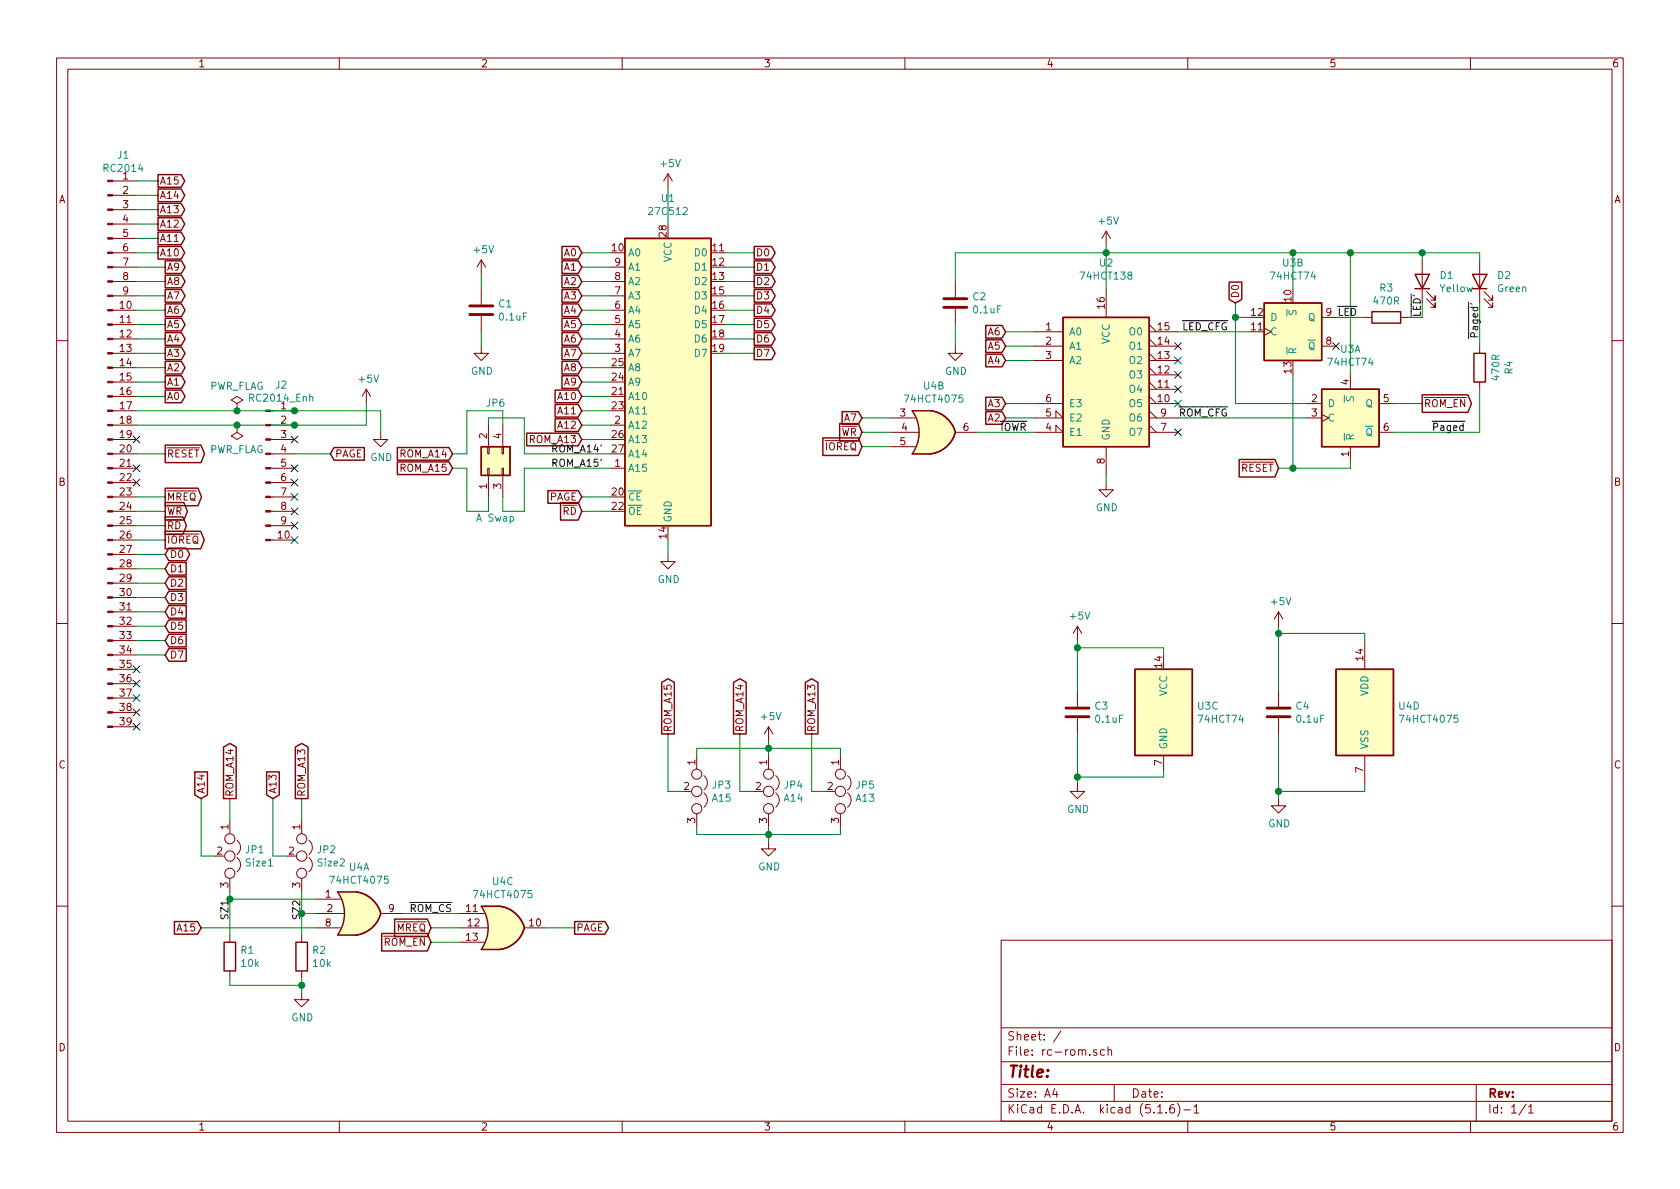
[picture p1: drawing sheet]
EESchema Schematic File Version 4
EELAYER 30 0
EELAYER END
$Descr A4 11693 8268
encoding utf-8
Sheet 1 1
Title ""
Date ""
Rev ""
Comp ""
Comment1 ""
Comment2 ""
Comment3 ""
Comment4 ""
$EndDescr
$Comp
L Connector:Conn_01x39_Male J1
U 1 1
P 750 3150
F 0 "J1" H 858 5231 50  0000 C CNN
F 1 "RC2014" H 858 5140 50  0000 C CNN
F 2 "Connector_PinHeader_2.54mm:PinHeader_1x39_P2.54mm_Vertical" H 750 3150 50  0001 C CNN
F 3 "~" H 750 3150 50  0001 C CNN
	1    750  3150
	1    0    0    -1  
$EndComp
$Comp
L Connector:Conn_01x10_Male J2
U 1 1
P 1850 3250
F 0 "J2" H 1958 3831 50  0000 C CNN
F 1 "RC2014_Enh" H 1958 3740 50  0000 C CNN
F 2 "Connector_PinHeader_2.54mm:PinHeader_1x10_P2.54mm_Vertical" H 1850 3250 50  0001 C CNN
F 3 "~" H 1850 3250 50  0001 C CNN
	1    1850 3250
	1    0    0    -1  
$EndComp
Wire Wire Line
	950  1250 1100 1250
Wire Wire Line
	1100 1350 950  1350
Wire Wire Line
	950  1450 1100 1450
Wire Wire Line
	1100 1550 950  1550
Wire Wire Line
	950  1650 1100 1650
Wire Wire Line
	1100 1750 950  1750
Wire Wire Line
	950  1850 1150 1850
Wire Wire Line
	1150 1950 950  1950
Wire Wire Line
	950  2050 1150 2050
Wire Wire Line
	1150 2150 950  2150
Wire Wire Line
	950  2250 1150 2250
Wire Wire Line
	1150 2350 950  2350
Wire Wire Line
	950  2450 1150 2450
Wire Wire Line
	1150 2550 950  2550
Wire Wire Line
	950  2650 1150 2650
Wire Wire Line
	1150 2750 950  2750
$Comp
L power:GND #PWR0101
U 1 1
P 2650 3000
F 0 "#PWR0101" H 2650 2750 50  0001 C CNN
F 1 "GND" H 2655 2827 50  0000 C CNN
F 2 "" H 2650 3000 50  0001 C CNN
F 3 "" H 2650 3000 50  0001 C CNN
	1    2650 3000
	1    0    0    -1  
$EndComp
Text GLabel 1100 1250 2    50   Output ~ 0
A15
Text GLabel 1100 1350 2    50   Output ~ 0
A14
Text GLabel 1100 1450 2    50   Output ~ 0
A13
Text GLabel 1150 2750 2    50   Output ~ 0
A0
Text GLabel 1150 2650 2    50   Output ~ 0
A1
Text GLabel 1150 2550 2    50   Output ~ 0
A2
Text GLabel 1150 2450 2    50   Output ~ 0
A3
Text GLabel 1150 2350 2    50   Output ~ 0
A4
Text GLabel 1150 2250 2    50   Output ~ 0
A5
Text GLabel 1150 2150 2    50   Output ~ 0
A6
Text GLabel 1150 2050 2    50   Output ~ 0
A7
Text GLabel 1150 1950 2    50   Output ~ 0
A8
Text GLabel 1150 1850 2    50   Output ~ 0
A9
Text GLabel 1100 1750 2    50   Output ~ 0
A10
Text GLabel 1100 1650 2    50   Output ~ 0
A11
Text GLabel 1100 1550 2    50   Output ~ 0
A12
Text GLabel 1150 3850 2    50   BiDi ~ 0
D0
Text GLabel 1150 3950 2    50   Input ~ 0
D1
Text GLabel 1150 4050 2    50   Input ~ 0
D2
Text GLabel 1150 4150 2    50   Input ~ 0
D3
Text GLabel 1150 4250 2    50   Input ~ 0
D4
Text GLabel 1150 4350 2    50   Input ~ 0
D5
Text GLabel 1150 4450 2    50   Input ~ 0
D6
Text GLabel 1150 4550 2    50   Input ~ 0
D7
Wire Wire Line
	950  3850 1150 3850
Wire Wire Line
	950  3950 1150 3950
Wire Wire Line
	950  4050 1150 4050
Wire Wire Line
	950  4150 1150 4150
Wire Wire Line
	950  4250 1150 4250
Wire Wire Line
	950  4350 1150 4350
Wire Wire Line
	950  4450 1150 4450
Wire Wire Line
	950  4550 1150 4550
Text GLabel 1150 3450 2    50   Output ~ 0
~MREQ
Text GLabel 1150 3550 2    50   Output ~ 0
~WR
Text GLabel 1150 3650 2    50   Output ~ 0
~RD
Wire Wire Line
	1150 3650 950  3650
Wire Wire Line
	1150 3550 950  3550
Wire Wire Line
	1150 3450 950  3450
NoConn ~ 950  4650
NoConn ~ 950  4750
NoConn ~ 950  4850
NoConn ~ 950  4950
NoConn ~ 950  5050
Text GLabel 2300 3150 2    50   Input ~ 0
PAGE
Wire Wire Line
	2050 3150 2300 3150
$Comp
L power:+5V #PWR0105
U 1 1
P 2550 2800
F 0 "#PWR0105" H 2550 2650 50  0001 C CNN
F 1 "+5V" H 2565 2973 50  0000 C CNN
F 2 "" H 2550 2800 50  0001 C CNN
F 3 "" H 2550 2800 50  0001 C CNN
	1    2550 2800
	1    0    0    -1  
$EndComp
Wire Wire Line
	2650 2850 2650 3000
Wire Wire Line
	2550 2950 2550 2800
NoConn ~ 2050 3750
NoConn ~ 2050 3650
NoConn ~ 2050 3550
NoConn ~ 2050 3450
NoConn ~ 2050 3350
NoConn ~ 2050 3250
NoConn ~ 2050 3050
NoConn ~ 950  3050
NoConn ~ 950  3250
NoConn ~ 950  3350
$Comp
L Memory_EPROM:27C512 U1
U 1 1
P 4650 2650
F 0 "U1" H 4650 3931 50  0000 C CNN
F 1 "27C512" H 4650 3840 50  0000 C CNN
F 2 "Socket:DIP_Socket-28_W11.9_W12.7_W15.24_W17.78_W18.5_3M_228-1277-00-0602J" H 4650 2650 50  0001 C CNN
F 3 "http://ww1.microchip.com/downloads/en/DeviceDoc/doc0015.pdf" H 4650 2650 50  0001 C CNN
	1    4650 2650
	1    0    0    -1  
$EndComp
$Comp
L power:+5V #PWR0102
U 1 1
P 4650 1300
F 0 "#PWR0102" H 4650 1150 50  0001 C CNN
F 1 "+5V" H 4665 1473 50  0000 C CNN
F 2 "" H 4650 1300 50  0001 C CNN
F 3 "" H 4650 1300 50  0001 C CNN
	1    4650 1300
	1    0    0    -1  
$EndComp
$Comp
L power:GND #PWR0103
U 1 1
P 4650 3850
F 0 "#PWR0103" H 4650 3600 50  0001 C CNN
F 1 "GND" H 4655 3677 50  0000 C CNN
F 2 "" H 4650 3850 50  0001 C CNN
F 3 "" H 4650 3850 50  0001 C CNN
	1    4650 3850
	1    0    0    -1  
$EndComp
Wire Wire Line
	4650 1300 4650 1550
Wire Wire Line
	4650 3750 4650 3850
Text GLabel 1150 3750 2    50   Output ~ 0
~IOREQ
Wire Wire Line
	950  3750 1150 3750
Text GLabel 4050 1750 0    50   Input ~ 0
A0
Text GLabel 4050 1850 0    50   Input ~ 0
A1
Text GLabel 4050 1950 0    50   Input ~ 0
A2
Text GLabel 4050 2050 0    50   Input ~ 0
A3
Text GLabel 4050 2150 0    50   Input ~ 0
A4
Text GLabel 4050 2250 0    50   Input ~ 0
A5
Text GLabel 4050 2350 0    50   Input ~ 0
A6
Text GLabel 4050 2450 0    50   Input ~ 0
A7
Text GLabel 4050 2550 0    50   Input ~ 0
A8
Text GLabel 4050 2650 0    50   Input ~ 0
A9
Text GLabel 4050 2750 0    50   Input ~ 0
A10
Text GLabel 4050 2850 0    50   Input ~ 0
A11
Text GLabel 4050 2950 0    50   Input ~ 0
A12
Text GLabel 5250 1750 2    50   Output ~ 0
D0
Text GLabel 5250 1850 2    50   Output ~ 0
D1
Text GLabel 5250 1950 2    50   Output ~ 0
D2
Text GLabel 5250 2050 2    50   Output ~ 0
D3
Text GLabel 5250 2150 2    50   Output ~ 0
D4
Text GLabel 5250 2250 2    50   Output ~ 0
D5
Text GLabel 5250 2350 2    50   Output ~ 0
D6
Text GLabel 5250 2450 2    50   Output ~ 0
D7
Wire Wire Line
	4050 1750 4250 1750
Wire Wire Line
	4050 1850 4250 1850
Wire Wire Line
	4250 1950 4050 1950
Wire Wire Line
	4050 2050 4250 2050
Wire Wire Line
	4250 2150 4050 2150
Wire Wire Line
	4050 2250 4250 2250
Wire Wire Line
	4250 2350 4050 2350
Wire Wire Line
	4050 2450 4250 2450
Wire Wire Line
	4250 2550 4050 2550
Wire Wire Line
	4050 2650 4250 2650
Wire Wire Line
	4250 2750 4050 2750
Wire Wire Line
	4050 2850 4250 2850
Wire Wire Line
	4250 2950 4050 2950
Wire Wire Line
	5050 1750 5250 1750
Wire Wire Line
	5050 1850 5250 1850
Wire Wire Line
	5050 1950 5250 1950
Wire Wire Line
	5050 2050 5250 2050
Wire Wire Line
	5050 2150 5250 2150
Wire Wire Line
	5050 2250 5250 2250
Wire Wire Line
	5050 2350 5250 2350
Wire Wire Line
	5050 2450 5250 2450
$Comp
L 4xxx:4075 U4
U 4 1
P 9500 4950
F 0 "U4" H 9730 4996 50  0000 L CNN
F 1 "74HCT4075" H 9730 4905 50  0000 L CNN
F 2 "Package_DIP:DIP-14_W7.62mm_LongPads" H 9500 4950 50  0001 C CNN
F 3 "http://www.intersil.com/content/dam/Intersil/documents/cd40/cd4071bms-72bms-75bms.pdf" H 9500 4950 50  0001 C CNN
	4    9500 4950
	1    0    0    -1  
$EndComp
Text GLabel 6000 3100 0    50   Input ~ 0
~IOREQ
Text GLabel 6000 3000 0    50   Input ~ 0
~WR
Wire Wire Line
	6000 3000 6200 3000
Text GLabel 6000 2900 0    50   Input ~ 0
A7
Text GLabel 7000 2300 0    50   Input ~ 0
A6
Text GLabel 7000 2400 0    50   Input ~ 0
A5
Text GLabel 7000 2500 0    50   Input ~ 0
A4
Text GLabel 7000 2800 0    50   Input ~ 0
A3
Text GLabel 7000 2900 0    50   Input ~ 0
A2
Wire Wire Line
	6000 3100 6200 3100
Wire Wire Line
	7000 2900 7200 2900
Wire Wire Line
	7000 2800 7200 2800
Wire Wire Line
	7000 2500 7200 2500
Wire Wire Line
	7000 2400 7200 2400
Wire Wire Line
	7000 2300 7200 2300
Wire Wire Line
	6000 2900 6200 2900
$Comp
L 74xx:74HC74 U3
U 3 1
P 8100 4950
F 0 "U3" H 8330 4996 50  0000 L CNN
F 1 "74HCT74" H 8330 4905 50  0000 L CNN
F 2 "Package_DIP:DIP-14_W7.62mm_LongPads" H 8100 4950 50  0001 C CNN
F 3 "74xx/74hc_hct74.pdf" H 8100 4950 50  0001 C CNN
	3    8100 4950
	1    0    0    -1  
$EndComp
Text GLabel 8600 2100 1    50   Input ~ 0
D0
$Comp
L 74xx:74HC74 U3
U 1 1
P 9400 2900
F 0 "U3" H 9400 3381 50  0000 C CNN
F 1 "74HCT74" H 9400 3290 50  0000 C CNN
F 2 "Package_DIP:DIP-14_W7.62mm_LongPads" H 9400 2900 50  0001 C CNN
F 3 "74xx/74hc_hct74.pdf" H 9400 2900 50  0001 C CNN
	1    9400 2900
	1    0    0    -1  
$EndComp
Text GLabel 1150 3150 2    50   Output ~ 0
~RESET
Wire Wire Line
	950  3150 1150 3150
Text GLabel 8900 3250 0    50   Input ~ 0
~RESET
Wire Wire Line
	9400 3250 9400 3200
$Comp
L power:GND #PWR0104
U 1 1
P 7700 3350
F 0 "#PWR0104" H 7700 3100 50  0001 C CNN
F 1 "GND" H 7705 3177 50  0000 C CNN
F 2 "" H 7700 3350 50  0001 C CNN
F 3 "" H 7700 3350 50  0001 C CNN
	1    7700 3350
	1    0    0    -1  
$EndComp
$Comp
L power:+5V #PWR0106
U 1 1
P 7700 1700
F 0 "#PWR0106" H 7700 1550 50  0001 C CNN
F 1 "+5V" H 7715 1873 50  0000 C CNN
F 2 "" H 7700 1700 50  0001 C CNN
F 3 "" H 7700 1700 50  0001 C CNN
	1    7700 1700
	1    0    0    -1  
$EndComp
Wire Wire Line
	7700 3300 7700 3350
Text GLabel 4050 3550 0    50   Input ~ 0
~RD
Wire Wire Line
	4050 3550 4250 3550
Text GLabel 4050 3450 0    50   Input ~ 0
PAGE
Wire Wire Line
	4050 3450 4250 3450
Wire Wire Line
	9400 1750 9400 2600
Text GLabel 4050 3050 0    50   Input ~ 0
ROM_A13
Text GLabel 3150 3150 0    50   Input ~ 0
ROM_A14
Text GLabel 3150 3250 0    50   Input ~ 0
ROM_A15
Wire Wire Line
	4050 3050 4250 3050
$Comp
L 74xx:74LS138 U2
U 1 1
P 7700 2600
F 0 "U2" H 7700 3381 50  0000 C CNN
F 1 "74HCT138" H 7700 3290 50  0000 C CNN
F 2 "Package_DIP:DIP-16_W7.62mm_LongPads" H 7700 2600 50  0001 C CNN
F 3 "http://www.ti.com/lit/gpn/sn74LS138" H 7700 2600 50  0001 C CNN
	1    7700 2600
	1    0    0    -1  
$EndComp
NoConn ~ 8200 2800
NoConn ~ 8200 2700
NoConn ~ 8200 2600
NoConn ~ 8200 2500
NoConn ~ 8200 2400
NoConn ~ 8200 3000
Wire Wire Line
	6800 3000 7200 3000
$Comp
L 74xx:74HC74 U3
U 2 1
P 9000 2300
F 0 "U3" H 9000 2781 50  0000 C CNN
F 1 "74HCT74" H 9000 2690 50  0000 C CNN
F 2 "Package_DIP:DIP-14_W7.62mm_LongPads" H 9000 2300 50  0001 C CNN
F 3 "74xx/74hc_hct74.pdf" H 9000 2300 50  0001 C CNN
	2    9000 2300
	1    0    0    -1  
$EndComp
Wire Wire Line
	8900 3250 9000 3250
Text Label 8550 2900 2    50   ~ 0
~ROM_CFG
Wire Wire Line
	9000 2600 9000 3250
Connection ~ 9000 3250
Wire Wire Line
	9000 3250 9400 3250
Wire Wire Line
	9000 2000 9000 1750
Wire Wire Line
	9000 1750 9400 1750
NoConn ~ 9300 2400
$Comp
L Device:R R3
U 1 1
P 9650 2200
F 0 "R3" V 9443 2200 50  0000 C CNN
F 1 "470R" V 9534 2200 50  0000 C CNN
F 2 "Resistor_THT:R_Axial_DIN0207_L6.3mm_D2.5mm_P7.62mm_Horizontal" V 9580 2200 50  0001 C CNN
F 3 "~" H 9650 2200 50  0001 C CNN
	1    9650 2200
	0    1    1    0   
$EndComp
$Comp
L Device:C C1
U 1 1
P 3350 2150
F 0 "C1" H 3465 2196 50  0000 L CNN
F 1 "0.1uF" H 3465 2105 50  0000 L CNN
F 2 "Capacitor_THT:C_Disc_D3.0mm_W1.6mm_P2.50mm" H 3388 2000 50  0001 C CNN
F 3 "~" H 3350 2150 50  0001 C CNN
	1    3350 2150
	1    0    0    -1  
$EndComp
$Comp
L power:+5V #PWR0108
U 1 1
P 3350 1900
F 0 "#PWR0108" H 3350 1750 50  0001 C CNN
F 1 "+5V" H 3365 2073 50  0000 C CNN
F 2 "" H 3350 1900 50  0001 C CNN
F 3 "" H 3350 1900 50  0001 C CNN
	1    3350 1900
	1    0    0    -1  
$EndComp
$Comp
L power:GND #PWR0109
U 1 1
P 3350 2400
F 0 "#PWR0109" H 3350 2150 50  0001 C CNN
F 1 "GND" H 3355 2227 50  0000 C CNN
F 2 "" H 3350 2400 50  0001 C CNN
F 3 "" H 3350 2400 50  0001 C CNN
	1    3350 2400
	1    0    0    -1  
$EndComp
Wire Wire Line
	3350 2000 3350 1900
Wire Wire Line
	3350 2300 3350 2400
$Comp
L Device:C C2
U 1 1
P 6650 2100
F 0 "C2" H 6765 2146 50  0000 L CNN
F 1 "0.1uF" H 6765 2055 50  0000 L CNN
F 2 "Capacitor_THT:C_Disc_D3.0mm_W1.6mm_P2.50mm" H 6688 1950 50  0001 C CNN
F 3 "~" H 6650 2100 50  0001 C CNN
	1    6650 2100
	1    0    0    -1  
$EndComp
$Comp
L power:GND #PWR0110
U 1 1
P 6650 2400
F 0 "#PWR0110" H 6650 2150 50  0001 C CNN
F 1 "GND" H 6655 2227 50  0000 C CNN
F 2 "" H 6650 2400 50  0001 C CNN
F 3 "" H 6650 2400 50  0001 C CNN
	1    6650 2400
	1    0    0    -1  
$EndComp
Wire Wire Line
	6650 1950 6650 1750
Wire Wire Line
	6650 2250 6650 2400
$Comp
L Device:C C3
U 1 1
P 7500 4950
F 0 "C3" H 7615 4996 50  0000 L CNN
F 1 "0.1uF" H 7615 4905 50  0000 L CNN
F 2 "Capacitor_THT:C_Disc_D3.0mm_W1.6mm_P2.50mm" H 7538 4800 50  0001 C CNN
F 3 "~" H 7500 4950 50  0001 C CNN
	1    7500 4950
	1    0    0    -1  
$EndComp
$Comp
L power:+5V #PWR0111
U 1 1
P 7500 4450
F 0 "#PWR0111" H 7500 4300 50  0001 C CNN
F 1 "+5V" H 7515 4623 50  0000 C CNN
F 2 "" H 7500 4450 50  0001 C CNN
F 3 "" H 7500 4450 50  0001 C CNN
	1    7500 4450
	1    0    0    -1  
$EndComp
$Comp
L power:GND #PWR0112
U 1 1
P 7500 5450
F 0 "#PWR0112" H 7500 5200 50  0001 C CNN
F 1 "GND" H 7505 5277 50  0000 C CNN
F 2 "" H 7500 5450 50  0001 C CNN
F 3 "" H 7500 5450 50  0001 C CNN
	1    7500 5450
	1    0    0    -1  
$EndComp
Wire Wire Line
	7500 4800 7500 4500
Wire Wire Line
	7500 5100 7500 5400
Wire Wire Line
	8100 5350 8100 5400
Wire Wire Line
	8100 5400 7500 5400
Connection ~ 7500 5400
Wire Wire Line
	7500 5400 7500 5450
Wire Wire Line
	8100 4550 8100 4500
Wire Wire Line
	8100 4500 7500 4500
Connection ~ 7500 4500
Wire Wire Line
	7500 4500 7500 4450
$Comp
L Device:C C4
U 1 1
P 8900 4950
F 0 "C4" H 9015 4996 50  0000 L CNN
F 1 "0.1uF" H 9015 4905 50  0000 L CNN
F 2 "Capacitor_THT:C_Disc_D3.0mm_W1.6mm_P2.50mm" H 8938 4800 50  0001 C CNN
F 3 "~" H 8900 4950 50  0001 C CNN
	1    8900 4950
	1    0    0    -1  
$EndComp
$Comp
L power:+5V #PWR0113
U 1 1
P 8900 4350
F 0 "#PWR0113" H 8900 4200 50  0001 C CNN
F 1 "+5V" H 8915 4523 50  0000 C CNN
F 2 "" H 8900 4350 50  0001 C CNN
F 3 "" H 8900 4350 50  0001 C CNN
	1    8900 4350
	1    0    0    -1  
$EndComp
$Comp
L power:GND #PWR0114
U 1 1
P 8900 5550
F 0 "#PWR0114" H 8900 5300 50  0001 C CNN
F 1 "GND" H 8905 5377 50  0000 C CNN
F 2 "" H 8900 5550 50  0001 C CNN
F 3 "" H 8900 5550 50  0001 C CNN
	1    8900 5550
	1    0    0    -1  
$EndComp
Wire Wire Line
	8900 4800 8900 4400
Wire Wire Line
	8900 5100 8900 5500
Wire Wire Line
	9500 4450 9500 4400
Wire Wire Line
	9500 4400 8900 4400
Connection ~ 8900 4400
Wire Wire Line
	8900 4400 8900 4350
Wire Wire Line
	9500 5450 9500 5500
Wire Wire Line
	9500 5500 8900 5500
Connection ~ 8900 5500
Wire Wire Line
	8900 5500 8900 5550
$Comp
L Device:LED D1
U 1 1
P 9900 1950
F 0 "D1" V 9939 1832 50  0000 R CNN
F 1 "Yellow" V 9848 1832 50  0000 R CNN
F 2 "LED_THT:LED_D3.0mm" H 9900 1950 50  0001 C CNN
F 3 "~" H 9900 1950 50  0001 C CNN
	1    9900 1950
	0    -1   -1   0   
$EndComp
Wire Wire Line
	9800 2200 9900 2200
Wire Wire Line
	9900 2200 9900 2100
Text Label 9450 2200 2    50   ~ 0
~LED
Text Label 8550 2300 2    50   ~ 0
~LED_CFG
Wire Wire Line
	8600 2800 9100 2800
Wire Wire Line
	8600 2200 8700 2200
Connection ~ 8600 2200
Wire Wire Line
	8600 2100 8600 2200
Wire Wire Line
	8600 2200 8600 2800
Wire Wire Line
	9900 1800 9900 1750
Wire Wire Line
	9900 1750 9400 1750
Wire Wire Line
	9300 2200 9500 2200
$Comp
L Device:Jumper_NC_Dual JP3
U 1 1
P 4850 5500
F 0 "JP3" V 4804 5602 50  0000 L CNN
F 1 "A15" V 4895 5602 50  0000 L CNN
F 2 "Connector_PinHeader_2.54mm:PinHeader_1x03_P2.54mm_Vertical" H 4850 5500 50  0001 C CNN
F 3 "~" H 4850 5500 50  0001 C CNN
	1    4850 5500
	0    1    1    0   
$EndComp
$Comp
L Device:Jumper_NC_Dual JP4
U 1 1
P 5350 5500
F 0 "JP4" V 5304 5602 50  0000 L CNN
F 1 "A14" V 5395 5602 50  0000 L CNN
F 2 "Connector_PinHeader_2.54mm:PinHeader_1x03_P2.54mm_Vertical" H 5350 5500 50  0001 C CNN
F 3 "~" H 5350 5500 50  0001 C CNN
	1    5350 5500
	0    1    1    0   
$EndComp
$Comp
L Device:Jumper_NC_Dual JP5
U 1 1
P 5850 5500
F 0 "JP5" V 5804 5602 50  0000 L CNN
F 1 "A13" V 5895 5602 50  0000 L CNN
F 2 "Connector_PinHeader_2.54mm:PinHeader_1x03_P2.54mm_Vertical" H 5850 5500 50  0001 C CNN
F 3 "~" H 5850 5500 50  0001 C CNN
	1    5850 5500
	0    1    1    0   
$EndComp
Wire Wire Line
	4850 5250 4850 5200
Wire Wire Line
	4850 5200 5350 5200
Wire Wire Line
	5850 5200 5850 5250
Wire Wire Line
	5350 5250 5350 5200
Connection ~ 5350 5200
Wire Wire Line
	5350 5200 5850 5200
$Comp
L power:+5V #PWR0115
U 1 1
P 5350 5150
F 0 "#PWR0115" H 5350 5000 50  0001 C CNN
F 1 "+5V" H 5365 5323 50  0000 C CNN
F 2 "" H 5350 5150 50  0001 C CNN
F 3 "" H 5350 5150 50  0001 C CNN
	1    5350 5150
	1    0    0    -1  
$EndComp
Wire Wire Line
	5350 5150 5350 5200
Wire Wire Line
	4850 5750 4850 5800
Wire Wire Line
	4850 5800 5350 5800
Wire Wire Line
	5850 5800 5850 5750
Wire Wire Line
	5350 5750 5350 5800
Connection ~ 5350 5800
Wire Wire Line
	5350 5800 5850 5800
$Comp
L power:GND #PWR0118
U 1 1
P 5350 5850
F 0 "#PWR0118" H 5350 5600 50  0001 C CNN
F 1 "GND" H 5355 5677 50  0000 C CNN
F 2 "" H 5350 5850 50  0001 C CNN
F 3 "" H 5350 5850 50  0001 C CNN
	1    5350 5850
	1    0    0    -1  
$EndComp
Wire Wire Line
	5350 5800 5350 5850
Text GLabel 4650 5100 1    50   Output ~ 0
ROM_A15
Text GLabel 5150 5100 1    50   Output ~ 0
ROM_A14
Text GLabel 5650 5100 1    50   Output ~ 0
ROM_A13
Wire Wire Line
	5650 5100 5650 5500
Wire Wire Line
	5650 5500 5750 5500
Wire Wire Line
	5150 5100 5150 5500
Wire Wire Line
	5150 5500 5250 5500
Wire Wire Line
	4650 5100 4650 5500
Wire Wire Line
	4650 5500 4750 5500
Connection ~ 9400 1750
Wire Wire Line
	8200 2300 8700 2300
Wire Wire Line
	8200 2900 9100 2900
Connection ~ 9000 1750
Wire Wire Line
	7700 1750 7700 2000
Wire Wire Line
	7700 1700 7700 1750
Connection ~ 7700 1750
Wire Wire Line
	7700 1750 9000 1750
Wire Wire Line
	6650 1750 7700 1750
Text Label 7150 3000 2    50   ~ 0
~IOWR
$Comp
L Connector_Generic:Conn_02x02_Odd_Even JP6
U 1 1
P 3400 3250
F 0 "JP6" V 3850 3200 50  0000 C CNN
F 1 "A Swap" V 3050 3200 50  0000 C CNN
F 2 "Connector_PinHeader_2.54mm:PinHeader_2x02_P2.54mm_Vertical" H 3400 3250 50  0001 C CNN
F 3 "~" H 3400 3250 50  0001 C CNN
	1    3400 3250
	0    -1   -1   0   
$EndComp
Wire Wire Line
	3150 3250 3250 3250
Wire Wire Line
	3250 3250 3250 3550
Wire Wire Line
	3250 3550 3400 3550
Wire Wire Line
	3150 3150 3250 3150
Wire Wire Line
	3400 3450 3400 3550
Wire Wire Line
	3500 3450 3500 3550
Wire Wire Line
	3500 3550 3650 3550
Wire Wire Line
	3650 3550 3650 3250
Wire Wire Line
	3650 3250 4250 3250
Wire Wire Line
	3400 2950 3400 2900
Wire Wire Line
	3650 2900 3650 3150
Wire Wire Line
	3650 3150 4250 3150
Wire Wire Line
	3400 2900 3650 2900
Wire Wire Line
	3500 2850 3500 2950
Wire Wire Line
	3250 3150 3250 2850
Wire Wire Line
	3250 2850 3500 2850
Text Label 4200 3150 2    50   ~ 0
ROM_A14'
Text Label 4200 3250 2    50   ~ 0
ROM_A15'
$Comp
L 4xxx:4075 U4
U 2 1
P 6500 3000
F 0 "U4" H 6500 3325 50  0000 C CNN
F 1 "74HCT4075" H 6500 3234 50  0000 C CNN
F 2 "Package_DIP:DIP-14_W7.62mm_LongPads" H 6500 3000 50  0001 C CNN
F 3 "http://www.intersil.com/content/dam/Intersil/documents/cd40/cd4071bms-72bms-75bms.pdf" H 6500 3000 50  0001 C CNN
	2    6500 3000
	1    0    0    -1  
$EndComp
Wire Wire Line
	2050 2950 2550 2950
Wire Wire Line
	2050 2850 2650 2850
Wire Wire Line
	950  2950 1650 2950
$Comp
L power:PWR_FLAG #FLG0102
U 1 1
P 1650 2950
F 0 "#FLG0102" H 1650 3025 50  0001 C CNN
F 1 "PWR_FLAG" H 1650 3123 50  0000 C CNN
F 2 "" H 1650 2950 50  0001 C CNN
F 3 "~" H 1650 2950 50  0001 C CNN
	1    1650 2950
	-1   0    0    1   
$EndComp
Wire Wire Line
	950  2850 1650 2850
$Comp
L power:PWR_FLAG #FLG0101
U 1 1
P 1650 2850
F 0 "#FLG0101" H 1650 2925 50  0001 C CNN
F 1 "PWR_FLAG" H 1650 3023 50  0000 C CNN
F 2 "" H 1650 2850 50  0001 C CNN
F 3 "~" H 1650 2850 50  0001 C CNN
	1    1650 2850
	1    0    0    -1  
$EndComp
Connection ~ 2050 2950
Connection ~ 2050 2850
Connection ~ 1650 2950
Wire Wire Line
	1650 2950 2050 2950
Connection ~ 1650 2850
Wire Wire Line
	1650 2850 2050 2850
Text Label 9900 2200 1    50   ~ 0
~LED'
$Comp
L 4xxx:4075 U4
U 1 1
P 2500 6350
F 0 "U4" H 2500 6675 50  0000 C CNN
F 1 "74HCT4075" H 2500 6584 50  0000 C CNN
F 2 "Package_DIP:DIP-14_W7.62mm_LongPads" H 2500 6350 50  0001 C CNN
F 3 "http://www.intersil.com/content/dam/Intersil/documents/cd40/cd4071bms-72bms-75bms.pdf" H 2500 6350 50  0001 C CNN
	1    2500 6350
	1    0    0    -1  
$EndComp
Text GLabel 1900 5550 1    50   Input ~ 0
A13
Wire Wire Line
	1900 5950 2000 5950
Text GLabel 1400 6450 0    50   Input ~ 0
A15
Wire Wire Line
	1400 6450 2200 6450
$Comp
L Device:Jumper_NC_Dual JP1
U 1 1
P 1600 5950
F 0 "JP1" V 1554 6052 50  0000 L CNN
F 1 "Size1" V 1645 6052 50  0000 L CNN
F 2 "Connector_PinHeader_2.54mm:PinHeader_1x03_P2.54mm_Vertical" H 1600 5950 50  0001 C CNN
F 3 "~" H 1600 5950 50  0001 C CNN
	1    1600 5950
	0    1    1    0   
$EndComp
$Comp
L Device:Jumper_NC_Dual JP2
U 1 1
P 2100 5950
F 0 "JP2" V 2054 6052 50  0000 L CNN
F 1 "Size2" V 2145 6052 50  0000 L CNN
F 2 "Connector_PinHeader_2.54mm:PinHeader_1x03_P2.54mm_Vertical" H 2100 5950 50  0001 C CNN
F 3 "~" H 2100 5950 50  0001 C CNN
	1    2100 5950
	0    1    1    0   
$EndComp
Text GLabel 1400 5550 1    50   Input ~ 0
A14
Text GLabel 1600 5550 1    50   Output ~ 0
ROM_A14
Text GLabel 2100 5550 1    50   Output ~ 0
ROM_A13
Wire Wire Line
	1600 5700 1600 5550
Wire Wire Line
	2100 5700 2100 5550
Wire Wire Line
	1400 5950 1500 5950
$Comp
L Device:R R2
U 1 1
P 2100 6650
F 0 "R2" H 2170 6696 50  0000 L CNN
F 1 "10k" H 2170 6605 50  0000 L CNN
F 2 "Resistor_THT:R_Axial_DIN0207_L6.3mm_D2.5mm_P7.62mm_Horizontal" V 2030 6650 50  0001 C CNN
F 3 "~" H 2100 6650 50  0001 C CNN
	1    2100 6650
	1    0    0    -1  
$EndComp
$Comp
L Device:R R1
U 1 1
P 1600 6650
F 0 "R1" H 1670 6696 50  0000 L CNN
F 1 "10k" H 1670 6605 50  0000 L CNN
F 2 "Resistor_THT:R_Axial_DIN0207_L6.3mm_D2.5mm_P7.62mm_Horizontal" V 1530 6650 50  0001 C CNN
F 3 "~" H 1600 6650 50  0001 C CNN
	1    1600 6650
	1    0    0    -1  
$EndComp
$Comp
L power:GND #PWR0107
U 1 1
P 2100 6900
F 0 "#PWR0107" H 2100 6650 50  0001 C CNN
F 1 "GND" H 2105 6727 50  0000 C CNN
F 2 "" H 2100 6900 50  0001 C CNN
F 3 "" H 2100 6900 50  0001 C CNN
	1    2100 6900
	1    0    0    -1  
$EndComp
Wire Wire Line
	1600 6800 1600 6850
Wire Wire Line
	2100 6200 2100 6350
Wire Wire Line
	1600 6200 1600 6250
Wire Wire Line
	2200 6350 2100 6350
Connection ~ 2100 6350
Wire Wire Line
	2100 6350 2100 6500
Connection ~ 1600 6250
Wire Wire Line
	1600 6250 1600 6500
Wire Wire Line
	1400 5550 1400 5950
Wire Wire Line
	1900 5950 1900 5550
Wire Wire Line
	2200 6250 1600 6250
Wire Wire Line
	2100 6850 2100 6800
Wire Wire Line
	2100 6900 2100 6850
Connection ~ 2100 6850
Wire Wire Line
	1600 6850 2100 6850
Text Label 1600 6400 1    50   ~ 0
SZ1
Text Label 2100 6400 1    50   ~ 0
SZ2
Text GLabel 9900 2800 2    50   Output ~ 0
~ROM_EN
Wire Wire Line
	9700 2800 9900 2800
$Comp
L 4xxx:4075 U4
U 3 1
P 3500 6450
F 0 "U4" H 3500 6775 50  0000 C CNN
F 1 "74HCT4075" H 3500 6684 50  0000 C CNN
F 2 "Package_DIP:DIP-14_W7.62mm_LongPads" H 3500 6450 50  0001 C CNN
F 3 "http://www.intersil.com/content/dam/Intersil/documents/cd40/cd4071bms-72bms-75bms.pdf" H 3500 6450 50  0001 C CNN
	3    3500 6450
	1    0    0    -1  
$EndComp
Wire Wire Line
	3800 6450 4000 6450
Text GLabel 4000 6450 2    50   Output ~ 0
PAGE
Wire Wire Line
	2800 6350 3200 6350
Text GLabel 3000 6450 0    50   Input ~ 0
~MREQ
Wire Wire Line
	3000 6450 3200 6450
Wire Wire Line
	3000 6550 3200 6550
Text GLabel 3000 6550 0    50   Input ~ 0
~ROM_EN
Text Label 3150 6350 2    50   ~ 0
~ROM_CS
$Comp
L Device:R R4
U 1 1
P 10300 2550
F 0 "R4" V 10093 2550 50  0000 C CNN
F 1 "470R" V 10184 2550 50  0000 C CNN
F 2 "Resistor_THT:R_Axial_DIN0207_L6.3mm_D2.5mm_P7.62mm_Horizontal" V 10230 2550 50  0001 C CNN
F 3 "~" H 10300 2550 50  0001 C CNN
	1    10300 2550
	-1   0    0    1   
$EndComp
$Comp
L Device:LED D2
U 1 1
P 10300 1950
F 0 "D2" V 10339 1832 50  0000 R CNN
F 1 "Green" V 10248 1832 50  0000 R CNN
F 2 "LED_THT:LED_D3.0mm" H 10300 1950 50  0001 C CNN
F 3 "~" H 10300 1950 50  0001 C CNN
	1    10300 1950
	0    -1   -1   0   
$EndComp
Wire Wire Line
	9900 1750 10300 1750
Wire Wire Line
	10300 1750 10300 1800
Connection ~ 9900 1750
Wire Wire Line
	10300 2100 10300 2400
Wire Wire Line
	10300 2700 10300 3000
Wire Wire Line
	10300 3000 9700 3000
Text Label 10200 3000 2    50   ~ 0
~Paged
Text Label 10300 2350 1    50   ~ 0
~Paged'
$EndSCHEMATC
